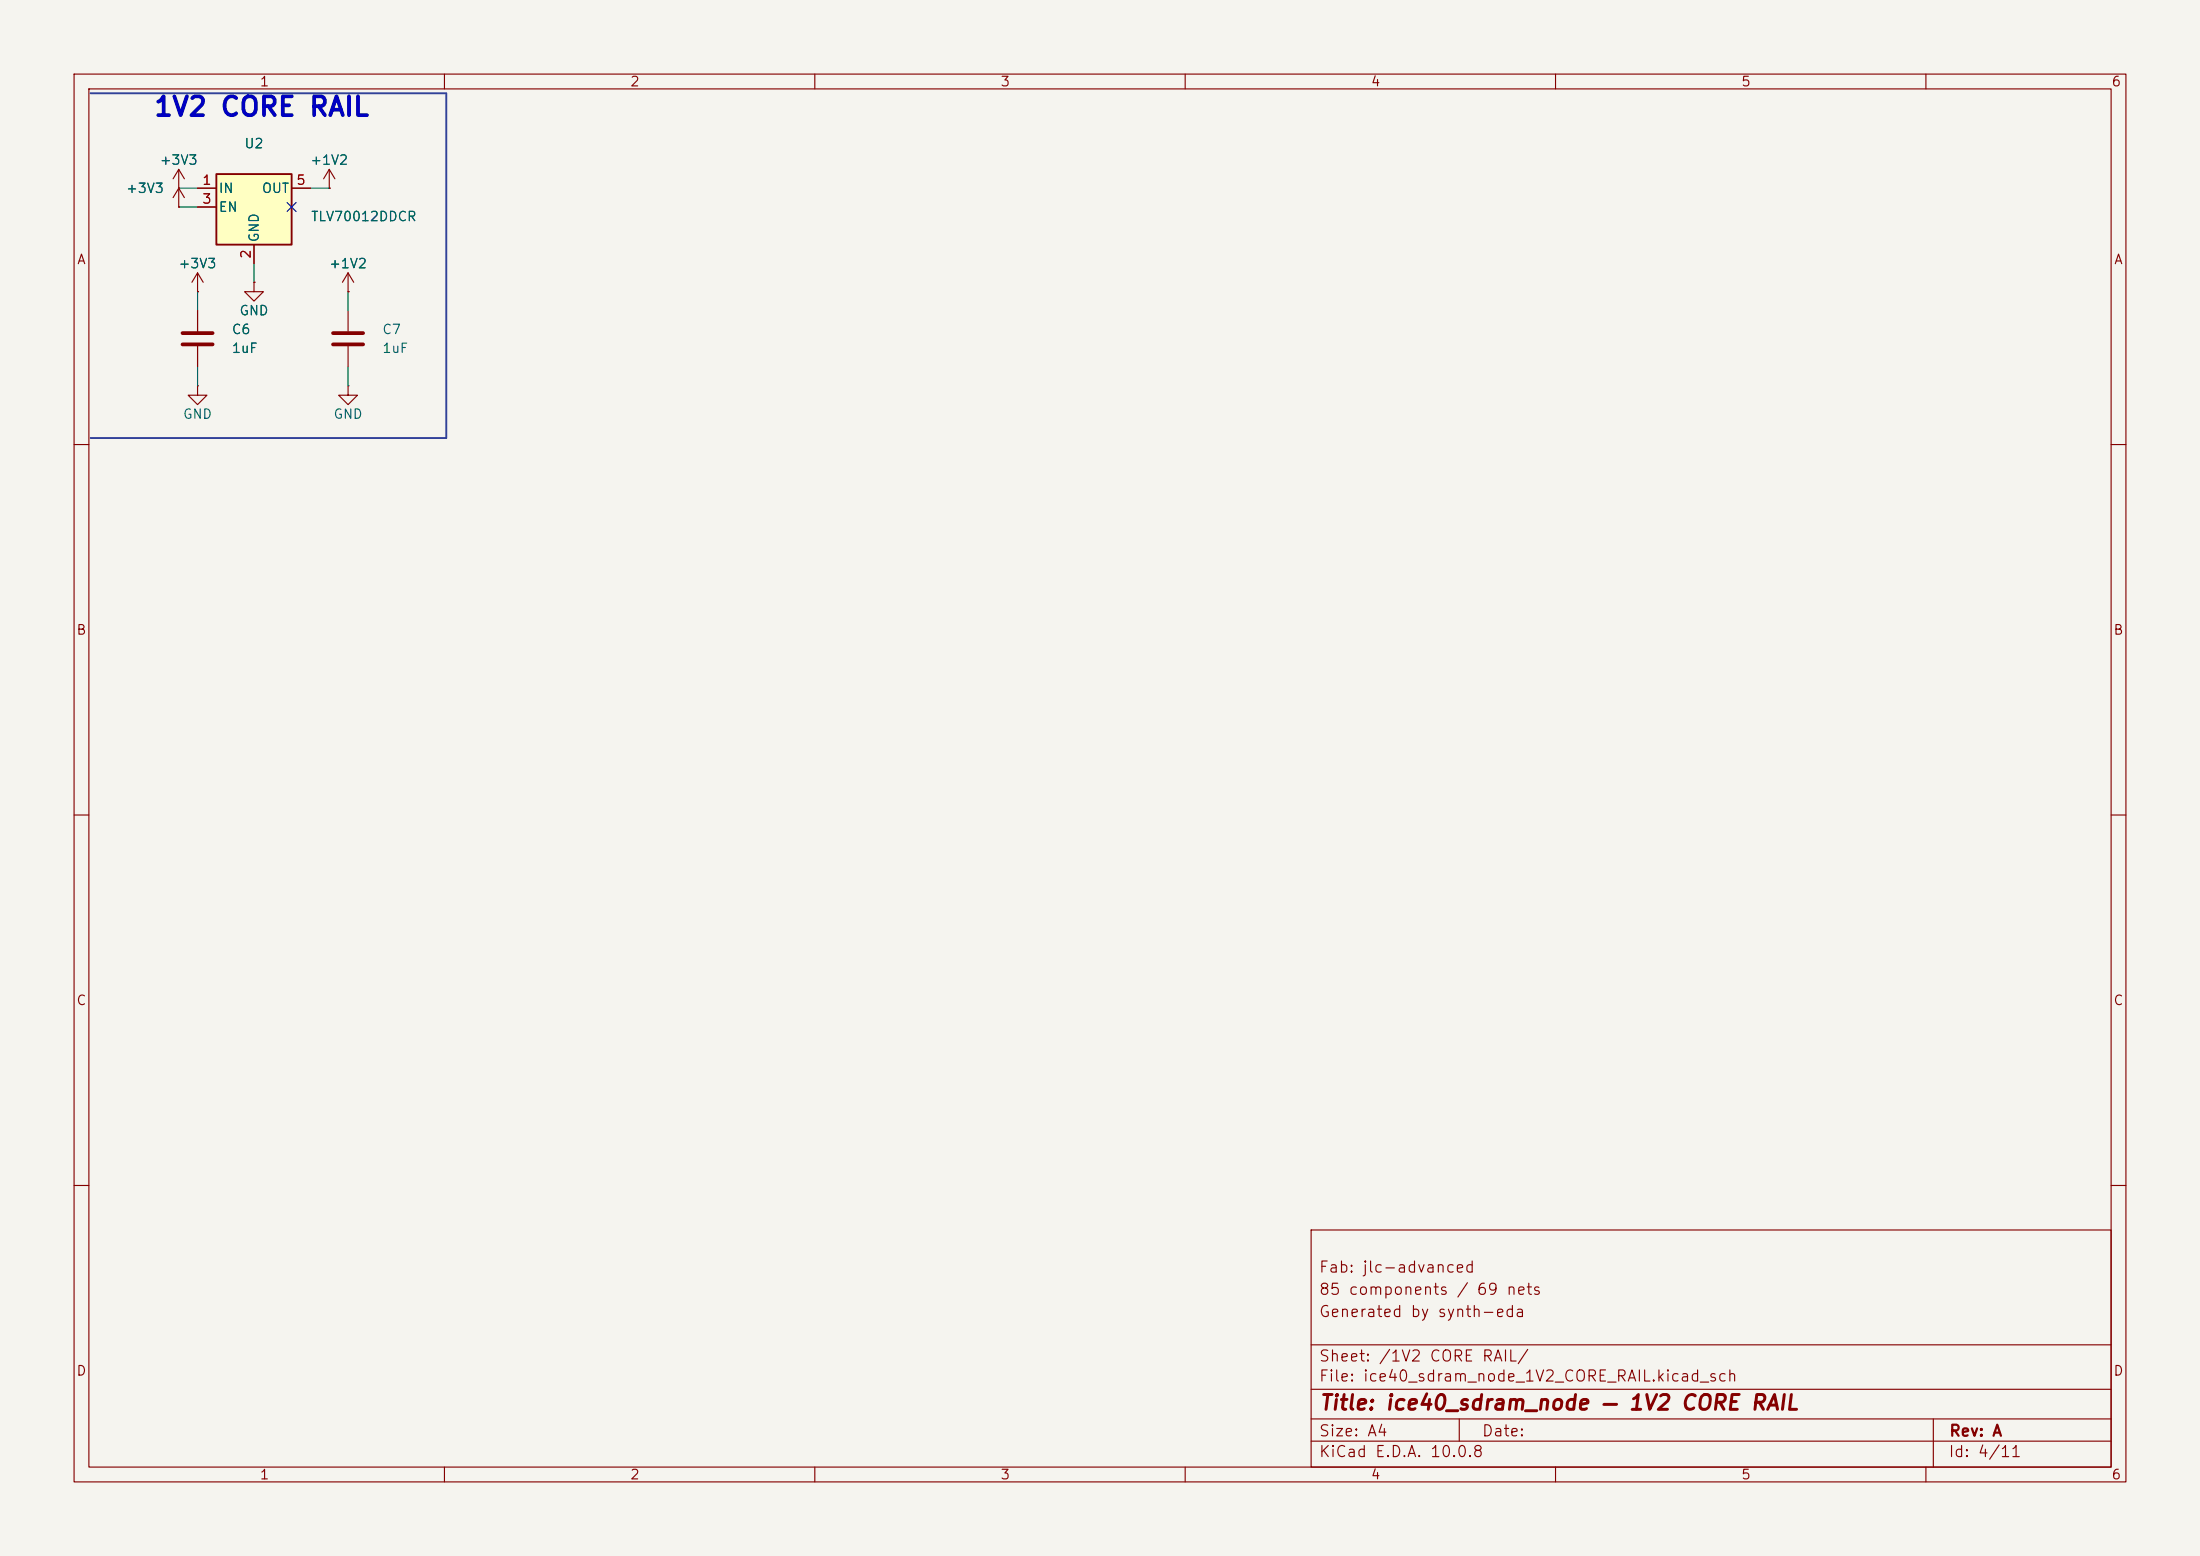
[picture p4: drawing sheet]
<svg xmlns="http://www.w3.org/2000/svg" width="297mm" height="210mm" viewBox="0 0 297 210" stroke-linecap="round" stroke-linejoin="round" font-family="sans-serif">
<path d="M0 0h297v210h-297z" fill="#f5f4ef" stroke="#f5f4ef" stroke-width=".14"/>
<g fill="none" stroke="#840000" stroke-width=".15">
<path d="M10 10h277v190h-277zM12 12h273v186h-273zM60 10v2M110 10v2M160 10v2M210 10v2M260 10v2M26.7 39.4h.1M26.7 36.8l-.8 1.3M26.7 36.8l.7 1.3M26.7 36.8v2.6M34.3 38.1v1.3h1.3l-1.3 1.2-1.3-1.2h1.3"/>
<path d="M34.3 38.1h.1M44.4 25.4h.1M44.4 22.9l-.7 1.2M44.4 22.9l.8 1.2M44.4 22.9v2.5M26.7 52.1v1.2h1.2l-1.2 1.3-1.3-1.3h1.3M26.7 52.1h.1M26.7 41.9v2.8M26.7 46.7v2.8M10 60h2M285 60h2M10 110h2"/>
<path d="M285 110h2M10 160h2M177 166h108v32h-108zM285 160h2M60 198v2M110 198v2M160 198v2M177 194.5h108M177 191.5h108M177 187.5h108M177 181.5h108M197 191.5v3"/>
<path d="M210 198v2M260 198v2M261 191.5v6.5"/>
</g>
<path d="M24.6 45h4.1M24.6 46.5h4.1" fill="none" stroke="#840000" stroke-width=".51"/>
<path d="M29.2 23.5h10.2v9.5h-10.2z" fill="#ffffc2"/>
<path d="M29.2 23.5h10.2v9.5h-10.2z" fill="none" stroke="#840000" stroke-width=".25"/>
<g fill="none" stroke="#840000" stroke-width=".15">
<path d="M24.1 25.4h.1M24.1 27.9h.1M24.1 22.9l-.7 1.2M24.1 22.9l.8 1.2M24.1 22.9v5M24.1 25.4l-.7 1.3M24.1 25.4l.8 1.3M26.7 39.4h.1M26.7 25.4h2.5M26.7 27.9h2.5M34.3 38.1h.1M34.3 33v2.6"/>
<path d="M39.4 25.4h2.5M44.4 25.4h.1M47 39.4h.1M47 36.8l-.8 1.3M47 36.8l.8 1.3M47 36.8v2.6M26.7 41.9v2.8M26.7 46.7v2.8M47 52.1v1.2h1.3l-1.3 1.3-1.3-1.3h1.3M47 52.1h.1M47 41.9v2.8M47 46.7v2.8"/>
</g>
<path d="M45 45h4M45 46.5h4" fill="none" stroke="#840000" stroke-width=".51"/>
<path d="M12.2 12.6h48v46.5h-48" fill="none" stroke="#314296" stroke-width=".25"/>
<path d="M24.1 25.4h2.6M24.1 27.9h2.6M26.7 39.4v2.5M34.3 35.6v2.5M41.9 25.4h2.5M47 39.4v2.5M26.7 49.5v2.6M47 49.5v2.6" fill="none" stroke="#009600" stroke-width=".15"/>
<path d="M38.8 27.3l1.2 1.2M40 27.3l-1.2 1.2" fill="none" stroke="#000084" stroke-width=".15"/>
<text font-size="2.5" fill="#0000c2" x="20.6" y="16.3">1V2 CORE RAIL</text>
<text font-size="2" fill="#840000" x="178" y="190.8">Title: ice40_sdram_node — 1V2 CORE RAIL</text>
<g font-size="1.5" fill="#840000">
<text x="178" y="172.1">Fab: jlc-advanced</text>
<text x="178" y="178.1">Generated by synth-eda</text>
<text x="178" y="175.1">85 components / 69 nets</text>
<text x="178" y="184.1">Sheet: /1V2 CORE RAIL/</text>
<text x="178" y="186.8">File: ice40_sdram_node_1V2_CORE_RAIL.kicad_sch</text>
<text x="178" y="197">KiCad E.D.A. 10.0.8</text>
<text x="178" y="194.2">Size: A4</text>
<text x="200" y="194.2">Date:</text>
<text x="263" y="197">Id: 4/11</text>
<text x="263" y="194.2">Rev: A</text>
</g>
<g font-size="1.3" fill="#840000">
<text x="35" y="12">1</text>
<text x="85" y="12">2</text>
<text x="135" y="12">3</text>
<text x="185" y="12">4</text>
<text x="235" y="12">5</text>
<text x="285" y="12">6</text>
<text x="10.3" y="36">A</text>
<text x="285.3" y="36">A</text>
<text x="10.2" y="86">B</text>
<text x="285.2" y="86">B</text>
<text x="10.2" y="136">C</text>
<text x="285.2" y="136">C</text>
<text x="10.2" y="186">D</text>
<text x="285.2" y="186">D</text>
<text x="35" y="200">1</text>
<text x="85" y="200">2</text>
<text x="135" y="200">3</text>
<text x="185" y="200">4</text>
<text x="235" y="200">5</text>
<text x="285" y="200">6</text>
</g>
<g font-size="1.3" fill="#006464">
<text x="21.5" y="22.6">+3V3</text>
<text x="32.9" y="20.3">U2</text>
<text x="41.8" y="22.6">+1V2</text>
<text x="16.9" y="26.4">+3V3</text>
<text x="29.4" y="26.4">IN</text>
<text x="29.4" y="28.9">EN</text>
<text x="35.3" y="26.4">OUT</text>
<text x="35.3" y="32.8" transform="rotate(-90 35.3 32.8)">GND</text>
<text x="41.9" y="30.2">TLV70012DDCR</text>
<text x="24" y="36.5">+3V3</text>
<text x="44.3" y="36.5">+1V2</text>
<text x="31.2" y="45.4">C6</text>
<text x="31.2" y="48">1uF</text>
<text x="32.2" y="42.9">GND</text>
<text x="51.5" y="45.4">C7</text>
<text x="51.5" y="48">1uF</text>
<text x="24.6" y="56.8">GND</text>
<text x="44.9" y="56.8">GND</text>
</g>
<g font-size="1.3" fill="#a90000">
<text x="27.2" y="25.3">1</text>
<text x="27.2" y="27.8">3</text>
<text x="39.9" y="25.3">5</text>
<text x="34.2" y="35" transform="rotate(-90 34.2 35)">2</text>
</g>
</svg>
